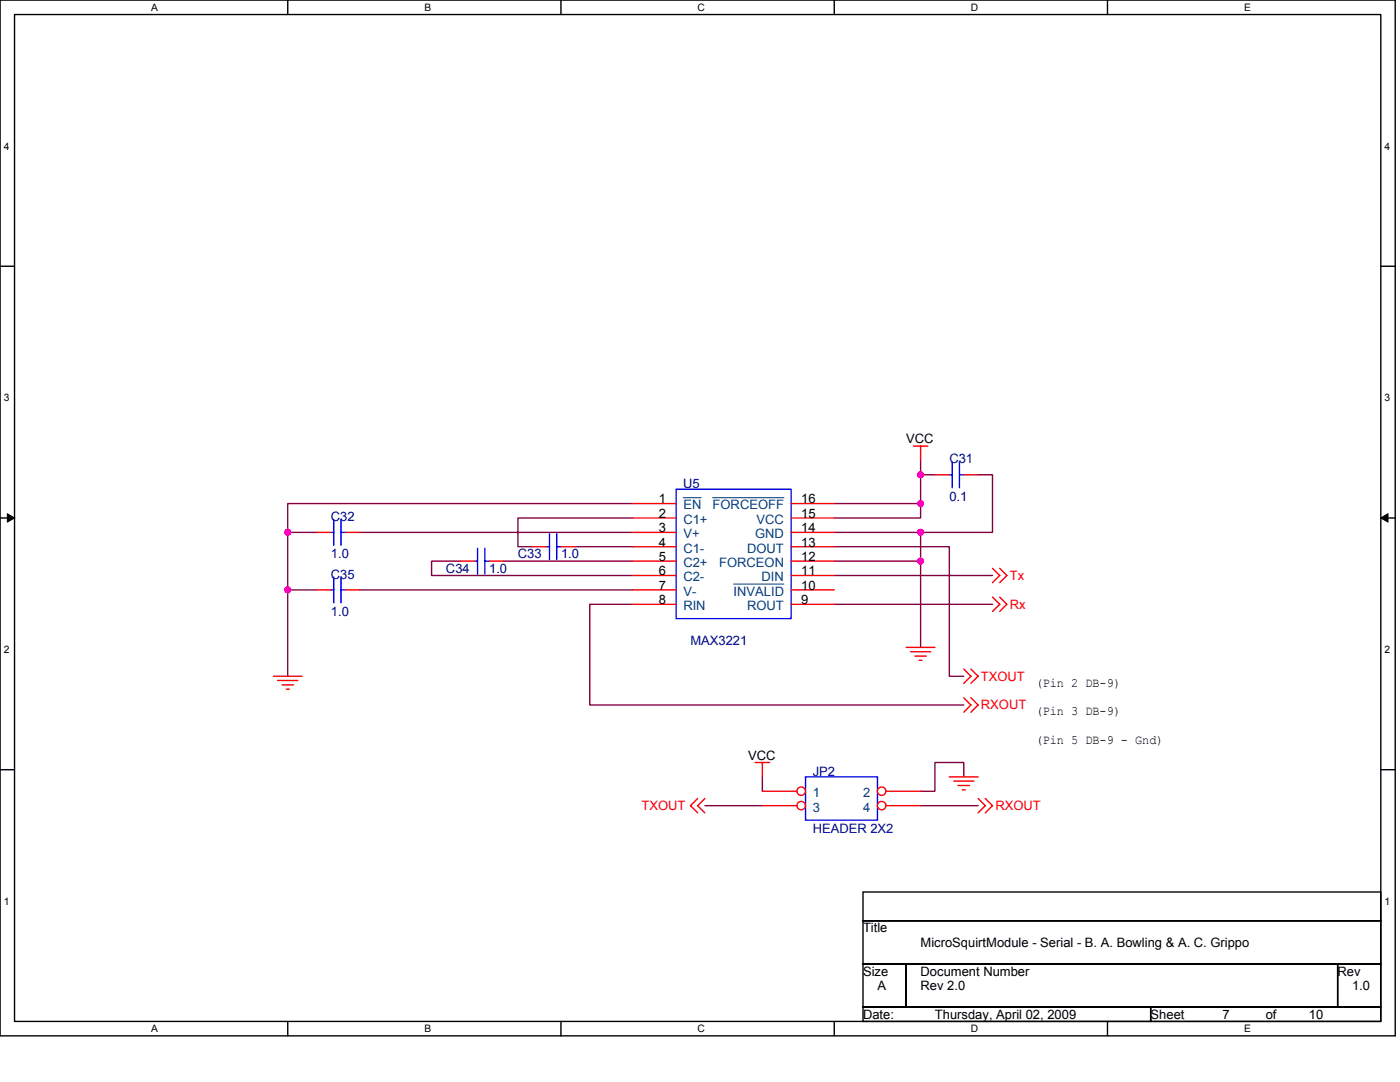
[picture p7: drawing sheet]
<svg xmlns="http://www.w3.org/2000/svg" width="279mm" height="216mm" viewBox="0 0 279 216" stroke-linecap="round" stroke-linejoin="round" font-family="sans-serif">
<path d="M0 0h278.4v206.7h-278.4zM2.9 2.9h272.7v200.9h-272.7z" fill="none" stroke="#000" stroke-width=".28"/>
<g fill="#fff">
<path d="M30.1 .3h1.4v2.3h-1.4z"/>
<path d="M30.1 204.1h1.4v2.3h-1.4z"/>
</g>
<path d="M57.4 0v2.9M57.4 203.8v2.9" fill="none" stroke="#000" stroke-width=".28"/>
<g fill="#fff">
<path d="M84.7 .3h1.4v2.3h-1.4z"/>
<path d="M84.7 204.1h1.4v2.3h-1.4z"/>
</g>
<path d="M112 0v2.9M112 203.8v2.9" fill="none" stroke="#000" stroke-width=".28"/>
<g fill="#fff">
<path d="M139.2 .3h1.5v2.3h-1.5z"/>
<path d="M139.2 204.1h1.5v2.3h-1.5z"/>
</g>
<path d="M166.5 0v2.9M166.5 203.8v2.9" fill="none" stroke="#000" stroke-width=".28"/>
<g fill="#fff">
<path d="M193.8 .3h1.4v2.3h-1.4z"/>
<path d="M193.8 204.1h1.4v2.3h-1.4z"/>
</g>
<path d="M221 0v2.9M221 203.8v2.9" fill="none" stroke="#000" stroke-width=".28"/>
<g fill="#fff">
<path d="M248.3 .3h1.4v2.3h-1.4z"/>
<path d="M248.3 204.1h1.4v2.3h-1.4z"/>
<path d="M.7 28h1.2v2.3h-1.2z"/>
<path d="M276.3 28h1.1v2.3h-1.1z"/>
<path d="M.7 78.2h1.2v2.3h-1.2z"/>
<path d="M276.3 78.2h1.1v2.3h-1.1z"/>
</g>
<path d="M0 53.1h2.9M275.6 53.1h2.8" fill="none" stroke="#000" stroke-width=".28"/>
<g fill="#fff">
<path d="M.7 128.5h1.2v2.2h-1.2z"/>
<path d="M276.3 128.5h1.1v2.2h-1.1z"/>
</g>
<path d="M0 103.4h2.9M275.6 103.4h2.8" fill="none" stroke="#000" stroke-width=".28"/>
<path d="M1.5 102.5l1.4 .9-1.4 .8zM275.6 103.4l1.4-.9v1.7z" fill="#000" stroke="#000" stroke-width=".2"/>
<g fill="#fff">
<path d="M.7 178.7h1.2v2.3h-1.2z"/>
<path d="M276.3 178.7h1.1v2.3h-1.1z"/>
</g>
<path d="M0 153.6h2.9M275.6 153.6h2.8M172.2 178h103.4v5.7h-103.4zM172.2 183.7h103.4v8.6h-103.4zM172.2 192.3h8.6v8.6h-8.6zM180.8 192.3h86.2v8.6h-86.2zM267 192.3h8.6v8.6h-8.6zM172.2 200.9h57.4v2.9h-57.4zM229.6 200.9h46v2.9h-46z" fill="none" stroke="#000" stroke-width=".28"/>
<g fill="none" stroke="#800040" stroke-width=".28">
<path d="M183.7 91.9v8.6M183.7 94.7h2.9M195.2 94.7h2.9v11.5h-14.4M63.2 106.2h-5.8v11.5M63.2 117.7h-5.8v17.2M71.8 106.2h54.5M71.8 117.7h54.5M91.9 112h-5.8v2.8h40.2M100.5 112h25.8M114.8 109.1h11.5M126.3 100.5h-68.9v5.7M126.3 103.4h-22.9v5.7h2.8"/>
<path d="M166.5 109.1h23v25.8h2.8M166.5 112h17.2v17.2M166.5 114.8h31.6M166.5 106.2h17.2M166.5 100.5h17.2M183.7 100.5v2.9h-17.2M183.7 106.2v5.8M126.3 120.6h-8.6v20.1h74.6M166.5 120.6h31.6M152.1 155v2.9M192.3 155v-2.9h-5.7v5.8h-2.9M140.7 160.8h11.4"/>
<path d="M183.7 160.8h11.5"/>
</g>
<g fill="#f0f" stroke="#f0f" stroke-width=".28">
<circle cx="57.4" cy="106.2" r=".57"/>
<circle cx="57.4" cy="117.7" r=".57"/>
<circle cx="183.7" cy="112" r=".57"/>
<circle cx="183.7" cy="106.2" r=".57"/>
<circle cx="183.7" cy="100.5" r=".57"/>
<circle cx="183.7" cy="94.7" r=".57"/>
</g>
<g fill="none" stroke="#f00" stroke-width=".28">
<path d="M182.3 89h2.9M183.7 89v2.9M198.1 113.4l1.4 1.4-1.4 1.5M198.1 119.1l1.4 1.5-1.4 1.4M199.5 113.4l1.4 1.4-1.4 1.5M199.5 119.1l1.4 1.5-1.4 1.4M54.6 134.9h5.7M55.4 135.8h4M56.3 136.7h2.3M57.1 137.5h.6M180.8 129.2h5.8M181.7 130h4"/>
<path d="M182.6 130.9h2.3M183.4 131.8h.6M192.3 133.5l1.5 1.4-1.5 1.5M192.3 139.2l1.5 1.5-1.5 1.4M193.8 133.5l1.4 1.4-1.4 1.5M193.8 139.2l1.4 1.5-1.4 1.4M139.2 159.3l-1.4 1.5 1.4 1.4M140.7 159.3l-1.5 1.5 1.5 1.4M150.7 152.1h2.9M152.1 152.1v2.9M189.5 155h5.7M190.3 155.9h4.1"/>
<path d="M191.2 156.7h2.3M192 157.6h.6M195.2 159.3l1.4 1.5-1.4 1.4M196.6 159.3l1.5 1.5-1.5 1.4"/>
</g>
<path d="M160.8 155h14.3v8.6h-14.3z" fill="none" stroke="#00f" stroke-width=".28"/>
<circle cx="159.9" cy="157.9" r=".84" fill="#fff" stroke="#f00" stroke-width=".28"/>
<path d="M152.1 157.9h6.9" fill="none" stroke="#f00" stroke-width=".28"/>
<circle cx="176" cy="157.9" r=".84" fill="#fff" stroke="#f00" stroke-width=".28"/>
<path d="M176.8 157.9h6.9" fill="none" stroke="#f00" stroke-width=".28"/>
<circle cx="159.9" cy="160.8" r=".84" fill="#fff" stroke="#f00" stroke-width=".28"/>
<path d="M152.1 160.8h6.9" fill="none" stroke="#f00" stroke-width=".28"/>
<circle cx="176" cy="160.8" r=".84" fill="#fff" stroke="#f00" stroke-width=".28"/>
<g fill="none" stroke="#f00" stroke-width=".28">
<path d="M186.6 94.7h2.9M192.3 94.7h2.9M63.2 106.2h2.8M63.2 117.7h2.8M68.9 106.2h2.9M68.9 117.7h2.9M91.9 112h2.8M97.6 112h2.9M106.2 109.1h2.9M112 109.1h2.8M126.3 100.5h8.6M126.3 109.1h8.6"/>
<path d="M126.3 112h8.6M126.3 103.4h8.6M126.3 106.2h8.6M126.3 114.8h8.6M126.3 117.7h8.6M157.9 100.5h8.6M157.9 109.1h8.6M157.9 112h8.6M157.9 103.4h8.6M157.9 106.2h8.6M157.9 114.8h8.6M157.9 117.7h8.6"/>
<path d="M126.3 120.6h8.6M157.9 120.6h8.6M176.8 160.8h6.9"/>
</g>
<g fill="none" stroke="#00f" stroke-width=".28">
<path d="M134.9 97.6h23v25.8h-23zM189.5 94.7h.5M190 92.2v5.1M191.5 94.7h.8M191.5 92.2v5.1M66 106.2h.6M66 117.7h.6M66.6 103.7v5.1M66.6 115.1v5.2M68.1 106.2h.8M68.1 103.7v5.1M68.1 115.1v5.2"/>
<path d="M68.1 117.7h.8M94.7 112h.6M95.3 109.4v5.2M96.8 112h.8M96.8 109.4v5.2M109.1 109.1h.6M109.7 106.5v5.2M111.1 109.1h.9M111.1 106.5v5.2"/>
</g>
<path d="M136.4 99.3h3.6M142.2 99.3h14.2M146.4 116.5h10" fill="none" stroke="#004080" stroke-width=".2"/>
<g fill="#f0f" stroke="#f0f" stroke-width=".28">
<circle cx="57.4" cy="106.2" r=".57"/>
<circle cx="57.4" cy="117.7" r=".57"/>
<circle cx="183.7" cy="112" r=".57"/>
<circle cx="183.7" cy="106.2" r=".57"/>
<circle cx="183.7" cy="100.5" r=".57"/>
<circle cx="183.7" cy="94.7" r=".57"/>
</g>
<g font-size="2.6">
<text x="180.8" y="88.5">VCC</text>
<text x="131.5" y="100.5">1</text>
<text x="159.9" y="100.5">16</text>
<text x="131.5" y="103.3">2</text>
<text x="131.5" y="106.2">3</text>
<text x="159.9" y="106.2">14</text>
<text x="159.9" y="103.3">15</text>
<text x="131.5" y="109.1">4</text>
<text x="131.5" y="112">5</text>
<text x="159.9" y="109.1">13</text>
<text x="159.9" y="112">12</text>
<text x="131.5" y="114.8">6</text>
<text x="131.5" y="117.7">7</text>
<text x="159.9" y="117.7">10</text>
<text x="159.9" y="114.8">11</text>
<text x="131.5" y="120.6">8</text>
<text x="159.9" y="120.6">9</text>
<text x="206.7" y="137">(Pin 2 DB-9)</text>
<text x="206.7" y="142.7">(Pin 3 DB-9)</text>
<text x="206.7" y="148.5">(Pin 5 DB-9 - Gnd)</text>
<text x="149.3" y="151.6">VCC</text>
<text x="172.2" y="186.1">Title</text>
<text x="183.7" y="188.9">MicroSquirtModule - Serial - B. A. Bowling &amp; A. C. Grippo</text>
<text x="172.2" y="194.7">Size</text>
<text x="175.1" y="197.5">A</text>
<text x="183.7" y="194.7">Document Number</text>
<text x="183.7" y="197.5">Rev 2.0</text>
<text x="267" y="194.7">Rev</text>
<text x="269.8" y="197.5">1.0</text>
<text x="172.2" y="203.3">Date:</text>
<text x="186.6" y="203.3">Thursday, April 02, 2009</text>
<text x="229.6" y="203.3">Sheet</text>
<text x="244" y="203.3">7</text>
<text x="252.6" y="203.3">of</text>
<text x="261.2" y="203.3">10</text>
</g>
<g font-size="2.6" fill="#000080">
<text x="189.5" y="92.5">C31</text>
<text x="136.4" y="97.4">U5</text>
<text x="189.5" y="99.9">0.1</text>
<text x="66" y="104">C32</text>
<text x="66" y="111.4">1.0</text>
<text x="103.4" y="111.4">C33</text>
<text x="112" y="111.4">1.0</text>
<text x="66" y="115.4">C35</text>
<text x="89" y="114.3">C34</text>
<text x="97.6" y="114.3">1.0</text>
<text x="66" y="122.9">1.0</text>
<text x="137.8" y="128.7">MAX3221</text>
<text x="162.2" y="154.8">JP2</text>
<text x="162.2" y="166.2">HEADER 2X2</text>
</g>
<g font-size="2.6" fill="#004080">
<text x="136.4" y="101.6">EN</text>
<text x="142.2" y="101.6">FORCEOFF</text>
<text x="136.4" y="104.5">C1+</text>
<text x="136.4" y="107.4">V+</text>
<text x="150.7" y="107.4">GND</text>
<text x="151" y="104.5">VCC</text>
<text x="136.4" y="110.3">C1-</text>
<text x="136.4" y="113.1">C2+</text>
<text x="143.5" y="113.1">FORCEON</text>
<text x="149.1" y="110.3">DOUT</text>
<text x="136.4" y="116">C2-</text>
<text x="136.4" y="118.9">V-</text>
<text x="146.4" y="118.9">INVALID</text>
<text x="152" y="116">DIN</text>
<text x="136.4" y="121.8">RIN</text>
<text x="149.1" y="121.8">ROUT</text>
<text x="162.2" y="159">1</text>
<text x="162.2" y="161.9">3</text>
<text x="172.2" y="159">2</text>
<text x="172.2" y="161.9">4</text>
</g>
<g font-size="2.6" fill="#f00">
<text x="201.5" y="115.7">Tx</text>
<text x="201.5" y="121.5">Rx</text>
<text x="195.8" y="135.8">TXOUT</text>
<text x="195.8" y="141.6">RXOUT</text>
<text x="128" y="161.6">TXOUT</text>
<text x="198.6" y="161.6">RXOUT</text>
</g>
<g font-size="2">
<text x="30.2" y="2.2">A</text>
<text x="84.7" y="2.2">B</text>
<text x="139.2" y="2.2">C</text>
<text x="193.8" y="2.2">D</text>
<text x="248.3" y="2.2">E</text>
<text x=".7" y="29.8">4</text>
<text x="276.3" y="29.8">4</text>
<text x=".7" y="80.1">3</text>
<text x="276.3" y="80.1">3</text>
<text x=".7" y="130.3">2</text>
<text x="276.3" y="130.3">2</text>
<text x=".7" y="180.5">1</text>
<text x="276.3" y="180.5">1</text>
<text x="30.2" y="206">A</text>
<text x="84.7" y="206">B</text>
<text x="139.2" y="206">C</text>
<text x="193.8" y="206">D</text>
<text x="248.3" y="206">E</text>
</g>
</svg>
